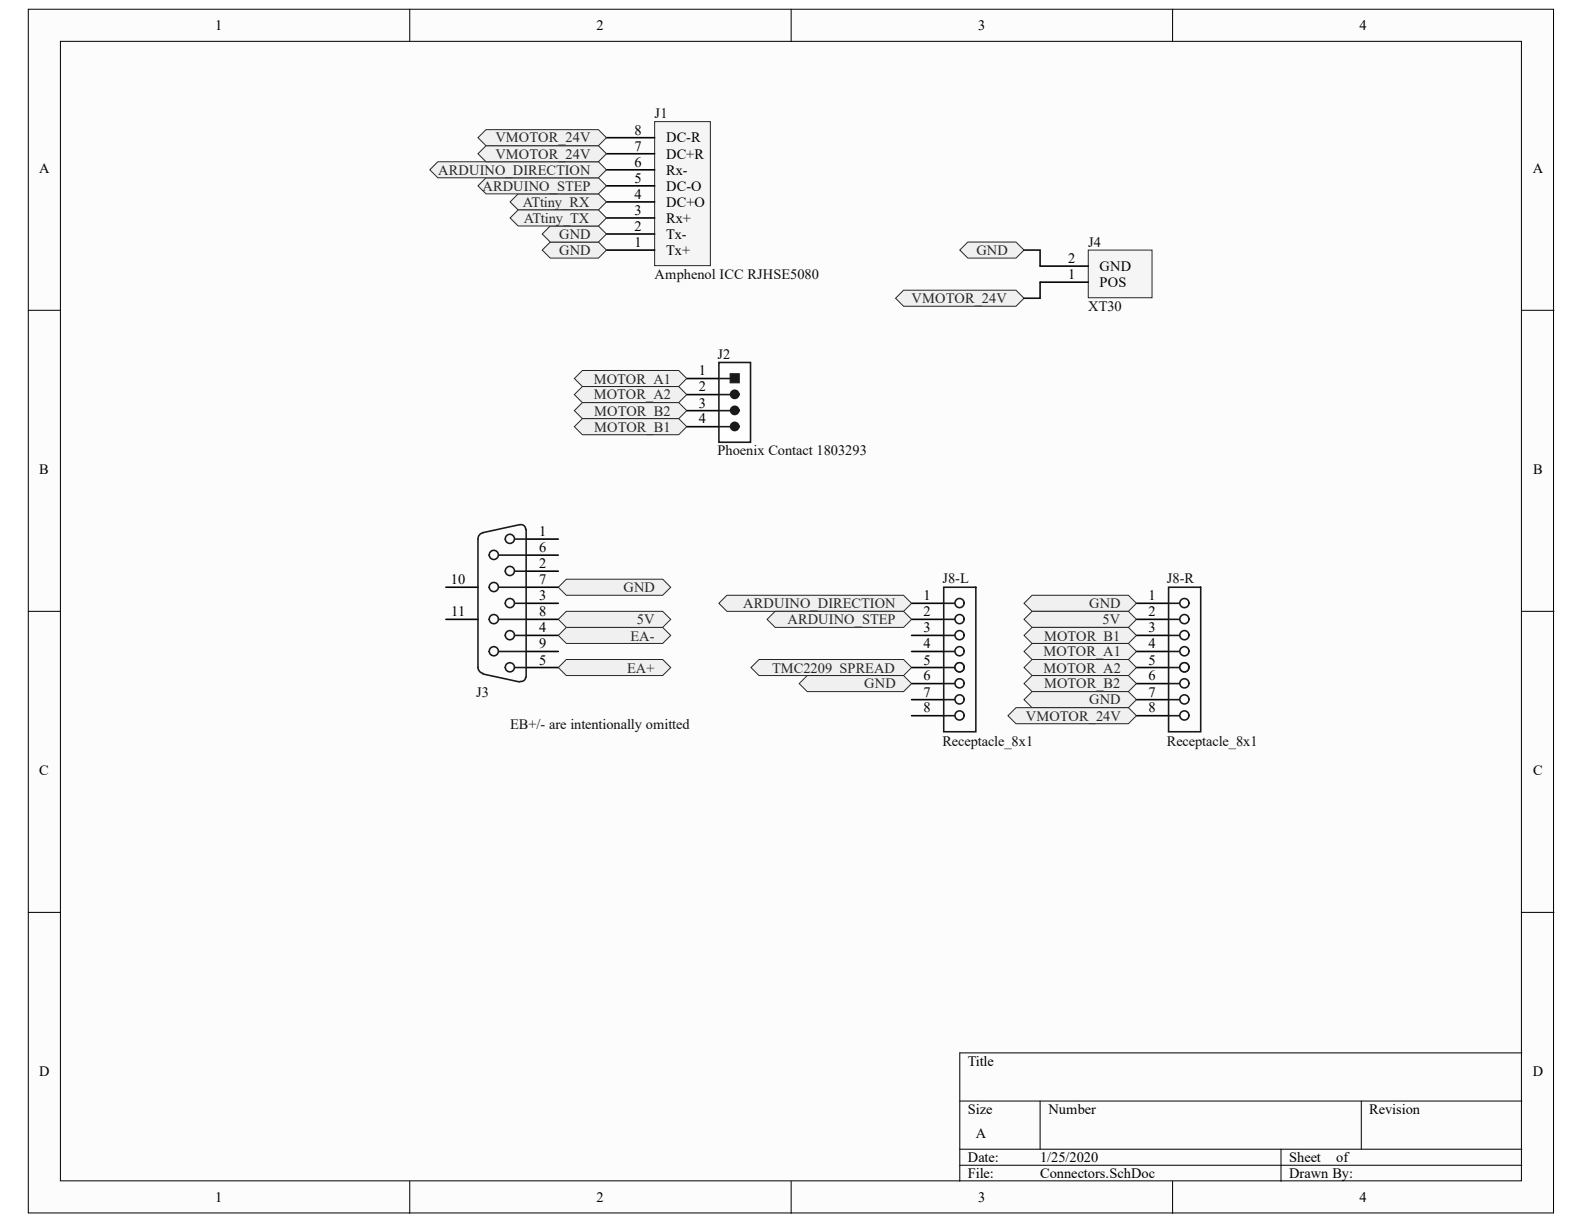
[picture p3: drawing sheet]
<svg xmlns="http://www.w3.org/2000/svg" width="279mm" height="216mm" viewBox="0 0 279 216" stroke-linecap="round" stroke-linejoin="round" font-family="sans-serif">
<g fill="#fcfcfc" stroke="#000" stroke-width=".18">
<path d="M5 1.6h269v212.4h-269z"/>
<path d="M10.7 7.3h257.7v201h-257.7z"/>
</g>
<g fill="none" stroke="#000" stroke-width=".18">
<path d="M72.3 1.6v5.7M139.6 1.6v5.7M206.8 1.6v5.7M5 54.7h5.7M268.4 54.7h5.7M5 107.8h5.7M268.4 107.8h5.7M5 160.9h5.7M268.4 160.9h5.7M169.3 194.2h99.1M183.5 194.2v8.5M240.1 194.2v8.5"/>
<path d="M268.4 185.7h-99.1v22.7M72.3 208.4v5.6M139.6 208.4v5.6M169.3 202.7h99.1M169.3 205.5h99.1M206.8 208.4v5.6M226 202.7v5.7"/>
</g>
<path d="M121.1 66.8h5.7M121.1 69.6h5.7M121.1 72.4h5.7M121.1 75.3h5.7" fill="none" stroke="#000" stroke-width=".28"/>
<path d="M126.8 63.9h5.6v14.1h-5.6z" fill="#fefefe" stroke="#1c1c1c" stroke-width=".28"/>
<path d="M126.8 66.8h2.8M126.8 69.6h2.8M126.8 72.4h2.8M126.8 75.3h2.8M129.6 66.8h-.8h.8" fill="none" stroke="#1c1c1c" stroke-width=".28"/>
<path d="M128.8 65.9h1.6v1.6h-1.6z" fill="#1c1c1c" stroke="#1c1c1c" stroke-width=".18"/>
<g fill="none" stroke="#1c1c1c" stroke-width=".85">
<circle cx="129.6" cy="75.2" r=".44"/>
<circle cx="129.6" cy="72.4" r=".44"/>
<circle cx="129.6" cy="69.6" r=".44"/>
</g>
<path d="M115.5 21.5h9.8v25.4h-9.8z" fill="#f5f5f5" stroke="#262626" stroke-width=".18"/>
<path d="M107 38.4h8.5M107 35.6h8.5M107 32.8h8.5M107 29.9h8.5M107 27.1h8.5M107 24.3h8.5M107 44.1h8.5M107 41.3h8.5" fill="none" stroke="#000" stroke-width=".28"/>
<g fill="#f0f0f0" stroke="#262626" stroke-width=".18">
<path d="M90 35.6l1.4-1.4h14.2l1.4 1.4-1.4 1.4h-14.2z" fill-rule="evenodd"/>
<path d="M84.3 32.8l1.4-1.4h19.9l1.4 1.4-1.4 1.4h-19.9z" fill-rule="evenodd"/>
<path d="M75.8 29.9l1.4-1.4h28.4l1.4 1.4-1.4 1.5h-28.4z" fill-rule="evenodd"/>
<path d="M95.6 44.1l1.5-1.4h8.5l1.4 1.4-1.4 1.4h-8.5z" fill-rule="evenodd"/>
<path d="M101.3 66.8l1.4-1.4h17l1.4 1.4-1.4 1.4h-17z" fill-rule="evenodd"/>
<path d="M101.3 69.6l1.4-1.4h17l1.4 1.4-1.4 1.4h-17z" fill-rule="evenodd"/>
<path d="M101.3 72.4l1.4-1.4h17l1.4 1.4-1.4 1.4h-17z" fill-rule="evenodd"/>
<path d="M101.3 75.3l1.4-1.5h17l1.4 1.5-1.4 1.4h-17z" fill-rule="evenodd"/>
</g>
<path d="M92.8 95.1h5.7M92.8 97.9h5.7M78.6 103.6h5.7M78.6 109.2h5.7M92.8 100.8h5.7M92.8 103.6h5.7M92.8 106.4h5.7M92.8 109.2h5.7M92.8 112.1h5.7M92.8 114.9h5.7M92.8 117.7h5.7" fill="none" stroke="#000" stroke-width=".28"/>
<g fill="none" stroke="#1c1c1c" stroke-width=".28">
<path d="M85.2 94a1.09 1.09 0 0 0-.9 1.1v22.6a1.09 1.09 0 0 0 .9 1.1M88 97.9h4.8M89.1 95.1a.81 .81 0 0 1 1.1-.8 .81 .81 0 0 1 .3 1.3 .81 .81 0 0 1-1.3-.2l-.1-.3M90.8 95.1h2M91.7 92.5l-6.5 1.5M91.7 92.6l.1-.1a.81 .81 0 0 1 .9 .9M92.8 93.4v26M85.2 118.9l6.5 1.4M86.3 103.6a.81 .81 0 0 1 1.1-.8 .81 .81 0 0 1 .3 1.3 .81 .81 0 0 1-1.3-.2l-.1-.3M86.3 109.2a.81 .81 0 0 1 1.1-.8 .81 .81 0 0 1 .3 1.3 .81 .81 0 0 1-1.3-.1l-.1-.3M86.3 114.9a.81 .81 0 0 1 1.1-.8 .81 .81 0 0 1 .3 1.3 .81 .81 0 0 1-1.3-.2l-.1-.3M88 103.6h4.8"/>
<path d="M88 114.9h4.8M88 109.2h4.8M89.1 106.4a.81 .81 0 0 1 1.1-.8 .81 .81 0 0 1 .3 1.3 .81 .81 0 0 1-1.3-.1l-.1-.4M89.1 117.7a.81 .81 0 0 1 1.1-.8 .81 .81 0 0 1 .3 1.3 .81 .81 0 0 1-1.3-.1l-.1-.3M90.8 100.8h2M90.8 106.4h2M90.8 112.1h2M90.8 117.7h2M92.7 119.4v.1a.81 .81 0 0 1-1 .7"/>
<circle cx="87.1" cy="97.9" r=".81"/>
<circle cx="89.9" cy="112" r=".81"/>
<circle cx="89.9" cy="100.7" r=".81"/>
</g>
<path d="M169.3 44.1l1.4-1.4h8.5l1.4 1.4-1.4 1.4h-8.5z" fill-rule="evenodd" fill="#f0f0f0" stroke="#262626" stroke-width=".18"/>
<path d="M192 44.1h11.2v8.4h-11.2z" fill="#f5f5f5" stroke="#262626" stroke-width=".18"/>
<path d="M183.5 49.8h8.5M183.5 46.9h8.5" fill="none" stroke="#000" stroke-width=".28"/>
<path d="M158 52.6l1.4-1.4h19.8l1.4 1.4-1.4 1.4h-19.8z" fill-rule="evenodd" fill="#f0f0f0" stroke="#262626" stroke-width=".18"/>
<path d="M180.6 44.1h2.9v2.8M183.5 49.8v2.8h-2.9" fill="none" stroke="#0e0e0e" stroke-width=".28"/>
<g fill="#f0f0f0" stroke="#262626" stroke-width=".18">
<path d="M84.3 27.1l1.4-1.4h19.9l1.4 1.4-1.4 1.4h-19.9z" fill-rule="evenodd"/>
<path d="M84.3 24.3l1.4-1.4h19.9l1.4 1.4-1.4 1.4h-19.9z" fill-rule="evenodd"/>
<path d="M95.6 41.3l1.5-1.4h8.5l1.4 1.4-1.4 1.4h-8.5z" fill-rule="evenodd"/>
<path d="M90 38.4l1.4-1.4h14.2l1.4 1.4-1.4 1.5h-14.2z" fill-rule="evenodd"/>
</g>
<path d="M160.8 106.4h5.7M160.8 109.2h5.7M160.8 112.1h5.7M160.8 114.9h5.7M160.8 117.7h5.7M160.8 120.6h5.7M160.8 123.4h5.7M160.8 126.2h5.7" fill="none" stroke="#000" stroke-width=".28"/>
<path d="M166.5 103.6h5.6v25.5h-5.6zM166.5 112.1h1.9M166.5 109.2h1.9M166.5 106.4h1.9M166.5 117.7h1.9M166.5 114.9h1.9M166.5 120.6h1.9M166.5 126.2h1.9M166.5 123.4h1.9" fill="none" stroke="#1c1c1c" stroke-width=".28"/>
<g fill="#fefefe" stroke="#1c1c1c" stroke-width=".28">
<circle cx="169.3" cy="106.4" r=".81"/>
<circle cx="169.3" cy="109.2" r=".81"/>
<circle cx="169.3" cy="112" r=".81"/>
<circle cx="169.3" cy="114.9" r=".81"/>
<circle cx="169.3" cy="117.7" r=".81"/>
<circle cx="169.3" cy="120.5" r=".81"/>
<circle cx="169.3" cy="123.4" r=".81"/>
<circle cx="169.3" cy="126.2" r=".81"/>
</g>
<path d="M200.5 106.4h5.6M200.5 109.2h5.6M200.5 112.1h5.6M200.5 114.9h5.6M200.5 117.7h5.6M200.5 120.6h5.6M200.5 123.4h5.6M200.5 126.2h5.6" fill="none" stroke="#000" stroke-width=".28"/>
<path d="M206.1 103.6h5.7v25.5h-5.7zM206.1 112.1h2M206.1 109.2h2M206.1 106.4h2M206.1 117.7h2M206.1 114.9h2M206.1 120.6h2M206.1 126.2h2M206.1 123.4h2" fill="none" stroke="#1c1c1c" stroke-width=".28"/>
<g fill="#fefefe" stroke="#1c1c1c" stroke-width=".28">
<circle cx="208.9" cy="106.4" r=".81"/>
<circle cx="208.9" cy="109.2" r=".81"/>
<circle cx="208.9" cy="112" r=".81"/>
<circle cx="208.9" cy="114.9" r=".81"/>
<circle cx="208.9" cy="117.7" r=".81"/>
<circle cx="208.9" cy="120.5" r=".81"/>
<circle cx="208.9" cy="123.4" r=".81"/>
<circle cx="208.9" cy="126.2" r=".81"/>
</g>
<g fill="#f0f0f0" stroke="#262626" stroke-width=".18">
<path d="M98.5 117.7l1.4-1.4h17l1.4 1.4-1.4 1.5h-17z" fill-rule="evenodd"/>
<path d="M98.5 112.1l1.4-1.4h17l1.4 1.4-1.4 1.4h-17z" fill-rule="evenodd"/>
<path d="M98.5 109.2l1.4-1.4h17l1.4 1.4-1.4 1.5h-17z" fill-rule="evenodd"/>
<path d="M98.5 103.6l1.4-1.4h17l1.4 1.4-1.4 1.4h-17z" fill-rule="evenodd"/>
<path d="M180.6 106.4l1.4-1.4h17l1.5 1.4-1.5 1.4h-17z" fill-rule="evenodd"/>
<path d="M180.6 109.2l1.4-1.4h17l1.5 1.4-1.5 1.5h-17z" fill-rule="evenodd"/>
<path d="M180.6 112.1l1.4-1.4h17l1.5 1.4-1.5 1.4h-17z" fill-rule="evenodd"/>
<path d="M180.6 114.9l1.4-1.4h17l1.5 1.4-1.5 1.4h-17z" fill-rule="evenodd"/>
<path d="M180.6 117.7l1.4-1.4h17l1.5 1.4-1.5 1.5h-17z" fill-rule="evenodd"/>
<path d="M180.6 120.6l1.4-1.4h17l1.5 1.4-1.5 1.4h-17z" fill-rule="evenodd"/>
<path d="M180.6 123.4l1.4-1.4h17l1.5 1.4-1.5 1.4h-17z" fill-rule="evenodd"/>
<path d="M177.8 126.2l1.4-1.4h19.8l1.5 1.4-1.5 1.5h-19.8z" fill-rule="evenodd"/>
<path d="M126.8 106.4l1.4-1.4h31.2l1.4 1.4-1.4 1.4h-31.2z" fill-rule="evenodd"/>
<path d="M135.3 109.2l1.4-1.4h22.7l1.4 1.4-1.4 1.5h-22.7z" fill-rule="evenodd"/>
<path d="M132.5 117.7l1.4-1.4h25.5l1.4 1.4-1.4 1.5h-25.5z" fill-rule="evenodd"/>
<path d="M141 120.6l1.4-1.4h17l1.4 1.4-1.4 1.4h-17z" fill-rule="evenodd"/>
</g>
<g font-size="2.5">
<text x="38" y="5.3">1</text>
<text x="105.2" y="5.3">2</text>
<text x="172.6" y="5.3">3</text>
<text x="239.8" y="5.3">4</text>
<text x="111.9" y="23.8">8</text>
<text x="111.9" y="29.4">6</text>
<text x="111.9" y="26.6">7</text>
<text x="117.5" y="28">DC+R</text>
<text x="117.5" y="25.1">DC-R</text>
<text x="6.9" y="30.4">A</text>
<text x="111.9" y="35.1">4</text>
<text x="111.9" y="32.2">5</text>
<text x="117.5" y="33.7">DC-O</text>
<text x="117.5" y="30.8">Rx-</text>
<text x="270.4" y="30.4">A</text>
<text x="111.9" y="40.8">2</text>
<text x="111.9" y="37.9">3</text>
<text x="117.5" y="39.3">Rx+</text>
<text x="117.5" y="36.5">DC+O</text>
<text x="111.9" y="43.6">1</text>
<text x="117.5" y="45">Tx+</text>
<text x="117.5" y="42.1">Tx-</text>
<text x="188.4" y="46.3">2</text>
<text x="194" y="47.8">GND</text>
<text x="188.4" y="49.2">1</text>
<text x="194" y="50.7">POS</text>
<text x="123.2" y="66.2">1</text>
<text x="123.2" y="69">2</text>
<text x="123.2" y="71.9">3</text>
<text x="123.2" y="74.7">4</text>
<text x="6.9" y="83.6">B</text>
<text x="270.4" y="83.6">B</text>
<text x="95.1" y="94.5">1</text>
<text x="95.1" y="97.3">6</text>
<text x="95.1" y="100.2">2</text>
<text x="79.5" y="103">10</text>
<text x="95.1" y="103">7</text>
<text x="95.1" y="105.9">3</text>
<text x="162.9" y="105.9">1</text>
<text x="202.6" y="105.9">1</text>
<text x="79.6" y="108.7">11</text>
<text x="95.1" y="108.7">8</text>
<text x="95.1" y="111.5">4</text>
<text x="162.9" y="108.7">2</text>
<text x="162.9" y="111.5">3</text>
<text x="202.6" y="108.7">2</text>
<text x="202.6" y="111.5">3</text>
<text x="95.1" y="114.3">9</text>
<text x="95.1" y="117.2">5</text>
<text x="162.9" y="114.3">4</text>
<text x="162.9" y="117.2">5</text>
<text x="202.6" y="114.3">4</text>
<text x="202.6" y="117.2">5</text>
<text x="162.9" y="120">6</text>
<text x="162.9" y="122.9">7</text>
<text x="162.9" y="125.7">8</text>
<text x="202.6" y="120">6</text>
<text x="202.6" y="122.9">7</text>
<text x="202.6" y="125.7">8</text>
<text x="6.9" y="136.7">C</text>
<text x="270.4" y="136.7">C</text>
<text x="6.9" y="189.8">D</text>
<text x="170.7" y="188">Title</text>
<text x="270.4" y="189.8">D</text>
<text x="170.7" y="196.5">Size</text>
<text x="184.9" y="196.5">Number</text>
<text x="241.5" y="196.5">Revision</text>
<text x="172.1" y="200.8">A</text>
<text x="170.7" y="205">Date:</text>
<text x="170.7" y="207.8">File:</text>
<text x="183.5" y="205">1/25/2020</text>
<text x="183.5" y="207.8">Connectors.SchDoc</text>
<text x="227.4" y="205">Sheet</text>
<text x="227.4" y="207.8">Drawn By:</text>
<text x="235.7" y="205">of</text>
<text x="38" y="212.1">1</text>
<text x="105.2" y="212.1">2</text>
<text x="172.6" y="212.1">3</text>
<text x="239.8" y="212.1">4</text>
</g>
<g font-size="2.5" fill="#0e0e0e">
<text x="115.5" y="20.9">J1</text>
<text x="191.9" y="43.6">J4</text>
<text x="115.5" y="49.2">Amphenol ICC RJHSE5080</text>
<text x="191.9" y="54.9">XT30</text>
<text x="126.5" y="63.3">J2</text>
<text x="126.5" y="80.3">Phoenix Contact 1803293</text>
<text x="166.2" y="102.8">J8-L</text>
<text x="205.8" y="102.8">J8-R</text>
<text x="84" y="122.9">J3</text>
<text x="90" y="128.5">EB+/- are intentionally omitted</text>
<text x="166.2" y="131.7">Receptacle_8x1</text>
<text x="205.8" y="131.7">Receptacle_8x1</text>
</g>
<g font-size="2.5" fill="#262626">
<text x="87.4" y="28">VMOTOR_24V</text>
<text x="87.4" y="25.1">VMOTOR_24V</text>
<text x="77.3" y="30.8">ARDUINO_DIRECTION</text>
<text x="85.1" y="33.7">ARDUINO_STEP</text>
<text x="92.2" y="36.5">ATtiny_RX</text>
<text x="92.4" y="39.3">ATtiny_TX</text>
<text x="98.6" y="45">GND</text>
<text x="98.6" y="42.1">GND</text>
<text x="172.2" y="45">GND</text>
<text x="160.8" y="53.5">VMOTOR_24V</text>
<text x="104.7" y="67.7">MOTOR_A1</text>
<text x="104.7" y="70.4">MOTOR_A2</text>
<text x="104.8" y="73.3">MOTOR_B2</text>
<text x="104.8" y="76.1">MOTOR_B1</text>
<text x="110" y="104.4">GND</text>
<text x="131.1" y="107.3">ARDUINO_DIRECTION</text>
<text x="192.1" y="107.3">GND</text>
<text x="111.2" y="113">EA-</text>
<text x="112.3" y="110.1">5V</text>
<text x="138.9" y="110.1">ARDUINO_STEP</text>
<text x="184.2" y="113">MOTOR_B1</text>
<text x="194.5" y="110.1">5V</text>
<text x="110.6" y="118.6">EA+</text>
<text x="136.2" y="118.6">TMC2209_SPREAD</text>
<text x="184.1" y="115.8">MOTOR_A1</text>
<text x="184.1" y="118.6">MOTOR_A2</text>
<text x="152.4" y="121.4">GND</text>
<text x="184.2" y="121.4">MOTOR_B2</text>
<text x="192.1" y="124.2">GND</text>
<text x="180.9" y="127.1">VMOTOR_24V</text>
</g>
</svg>
